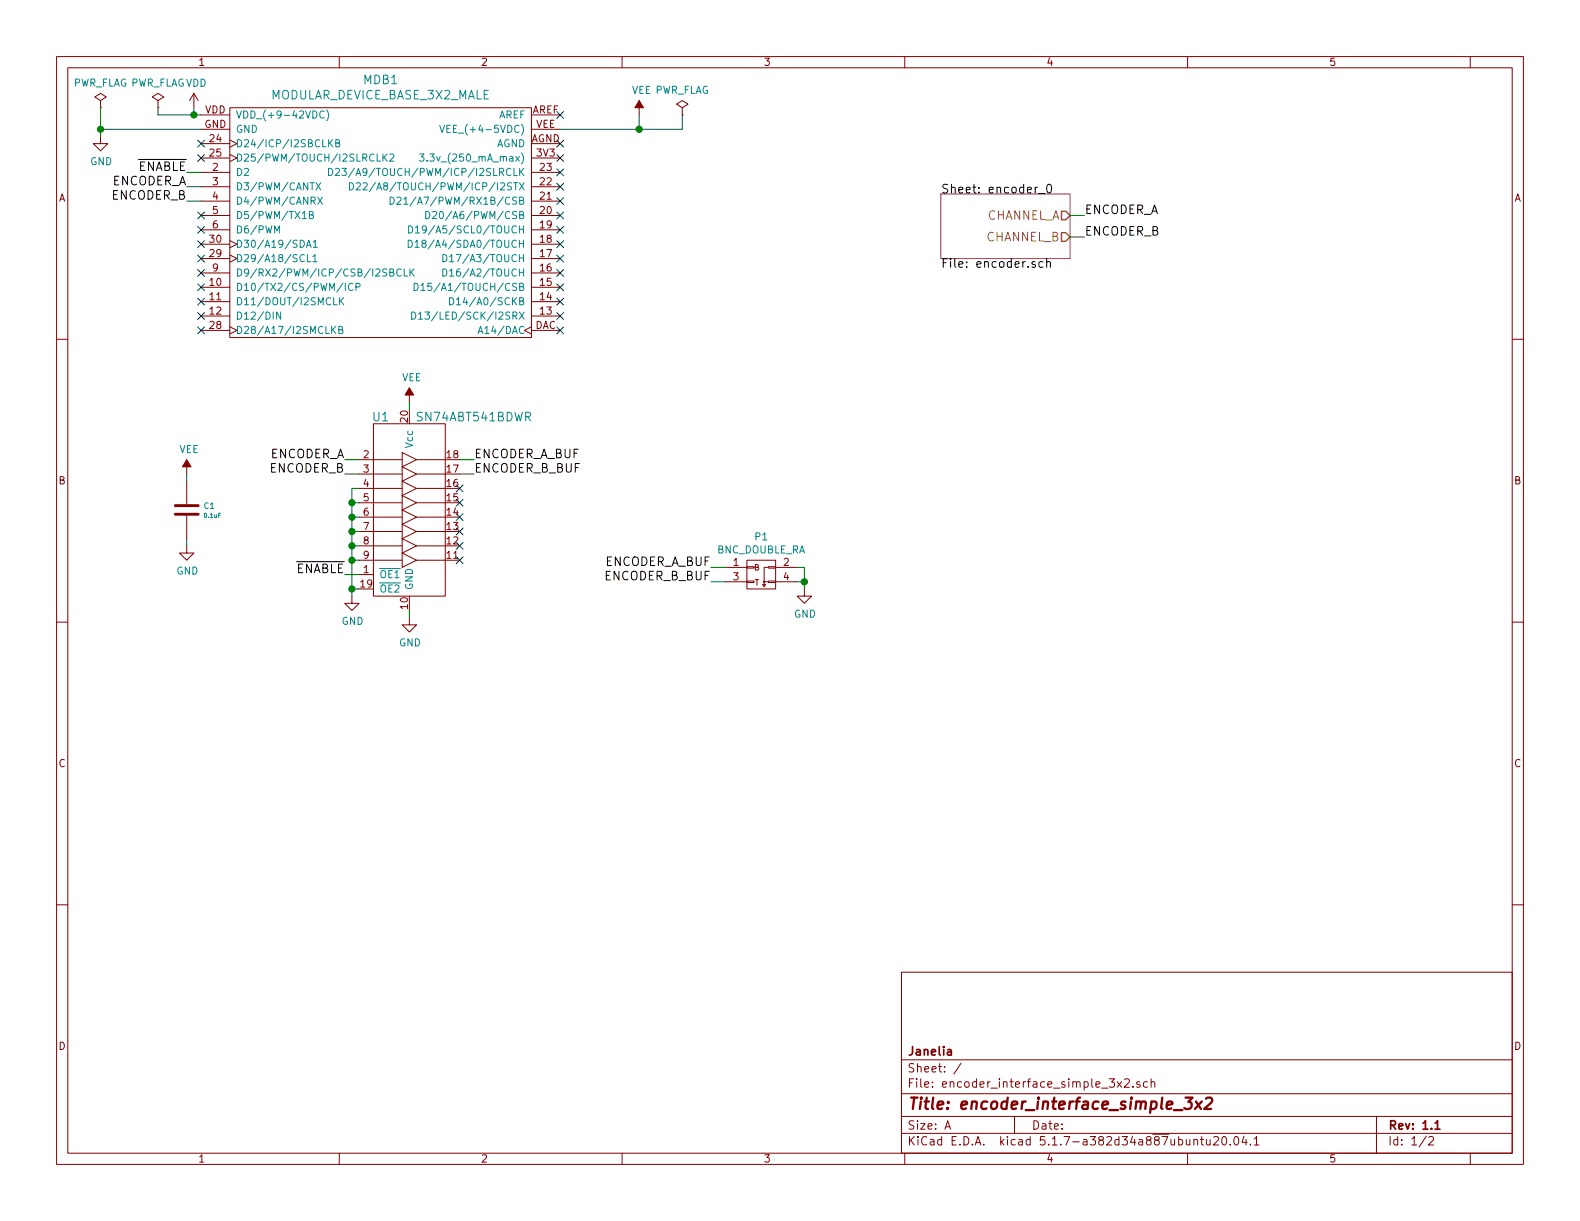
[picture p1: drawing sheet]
EESchema Schematic File Version 4
EELAYER 30 0
EELAYER END
$Descr A 11000 8500
encoding utf-8
Sheet 1 2
Title "encoder_interface_simple_3x2"
Date ""
Rev "1.1"
Comp "Janelia"
Comment1 ""
Comment2 ""
Comment3 ""
Comment4 ""
$EndDescr
$Comp
L encoder_interface_simple_3x2:MODULAR_DEVICE_BASE_3X2_MALE MDB1
U 1 1
P 2650 1550
F 0 "MDB1" H 2650 2547 60  0000 C CNN
F 1 "MODULAR_DEVICE_BASE_3X2_MALE" H 2650 2441 60  0000 C CNN
F 2 "encoder_interface_simple_3x2:MODULAR_DEVICE_BASE_3X2_MALE" H 600 1050 60  0001 C CNN
F 3 "" H 650 2750 60  0000 C CNN
F 4 "digikey" H 600 1150 60  0001 C CNN "Vendor"
F 5 "S1011E-16-ND" H 600 1250 60  0001 C CNN "PartNumber"
F 6 "16 Position Header Through Hole Male Pins" H 600 1350 60  0001 C CNN "Description"
F 7 "2" H 1900 1250 60  0001 C CNN "PartCount"
	1    2650 1550
	1    0    0    -1  
$EndComp
$Comp
L power:VDD #PWR01
U 1 1
P 1350 750
F 0 "#PWR01" H 100 -400 50  0001 C CNN
F 1 "VDD" H 1367 923 50  0000 C CNN
F 2 "" H 100 -250 50  0001 C CNN
F 3 "" H 100 -250 50  0001 C CNN
	1    1350 750 
	1    0    0    -1  
$EndComp
$Comp
L power:PWR_FLAG #FLG02
U 1 1
P 1100 750
F 0 "#FLG02" H -150 -175 50  0001 C CNN
F 1 "PWR_FLAG" H 1100 924 50  0000 C CNN
F 2 "" H -150 -250 50  0001 C CNN
F 3 "" H -150 -250 50  0001 C CNN
	1    1100 750 
	1    0    0    -1  
$EndComp
Wire Wire Line
	1100 750  1100 800 
Wire Wire Line
	1100 800  1350 800 
Wire Wire Line
	1350 750  1350 800 
Connection ~ 1350 800 
$Comp
L power:GND #PWR03
U 1 1
P 700 950
F 0 "#PWR03" H -500 -650 50  0001 C CNN
F 1 "GND" H 705 777 50  0000 C CNN
F 2 "" H -500 -400 50  0001 C CNN
F 3 "" H -500 -400 50  0001 C CNN
	1    700  950 
	1    0    0    -1  
$EndComp
$Comp
L power:PWR_FLAG #FLG01
U 1 1
P 700 750
F 0 "#FLG01" H -550 -175 50  0001 C CNN
F 1 "PWR_FLAG" H 700 924 50  0000 C CNN
F 2 "" H -550 -250 50  0001 C CNN
F 3 "" H -550 -250 50  0001 C CNN
	1    700  750 
	1    0    0    -1  
$EndComp
Wire Wire Line
	700  750  700  900 
Wire Wire Line
	700  900  1400 900 
Connection ~ 700  900 
NoConn ~ 1400 1000
NoConn ~ 1400 1100
NoConn ~ 1400 1700
NoConn ~ 1400 1800
NoConn ~ 1400 1900
NoConn ~ 1400 2000
NoConn ~ 1400 2100
NoConn ~ 1400 2200
NoConn ~ 1400 2300
NoConn ~ 3900 800 
NoConn ~ 3900 1000
NoConn ~ 3900 1100
NoConn ~ 3900 1600
NoConn ~ 3900 1700
NoConn ~ 3900 1800
NoConn ~ 3900 1900
NoConn ~ 3900 2000
NoConn ~ 3900 2100
NoConn ~ 3900 2200
NoConn ~ 3900 2300
$Comp
L power:VEE #PWR02
U 1 1
P 4450 800
F 0 "#PWR02" H 200 -50 50  0001 C CNN
F 1 "VEE" H 4467 973 50  0000 C CNN
F 2 "" H 200 100 50  0001 C CNN
F 3 "" H 200 100 50  0001 C CNN
	1    4450 800 
	1    0    0    -1  
$EndComp
$Comp
L power:PWR_FLAG #FLG03
U 1 1
P 4750 800
F 0 "#FLG03" H 3500 -125 50  0001 C CNN
F 1 "PWR_FLAG" H 4750 974 50  0000 C CNN
F 2 "" H 3500 -200 50  0001 C CNN
F 3 "" H 3500 -200 50  0001 C CNN
	1    4750 800 
	1    0    0    -1  
$EndComp
Wire Wire Line
	4750 900  4750 800 
Wire Wire Line
	3900 900  4450 900 
Wire Wire Line
	4450 800  4450 900 
Connection ~ 4450 900 
$Comp
L power:VEE #PWR05
U 1 1
P 1300 3300
F 0 "#PWR05" H -2950 2450 50  0001 C CNN
F 1 "VEE" H 1317 3473 50  0000 C CNN
F 2 "" H -2950 2600 50  0001 C CNN
F 3 "" H -2950 2600 50  0001 C CNN
	1    1300 3300
	1    0    0    -1  
$EndComp
$Comp
L power:GND #PWR06
U 1 1
P 1300 3800
F 0 "#PWR06" H 100 2200 50  0001 C CNN
F 1 "GND" H 1305 3627 50  0000 C CNN
F 2 "" H 100 2450 50  0001 C CNN
F 3 "" H 100 2450 50  0001 C CNN
	1    1300 3800
	1    0    0    -1  
$EndComp
Wire Wire Line
	1300 3350 1300 3300
Wire Wire Line
	1300 3800 1300 3750
$Comp
L power:VEE #PWR04
U 1 1
P 2850 2800
F 0 "#PWR04" H -1400 1950 50  0001 C CNN
F 1 "VEE" H 2867 2973 50  0000 C CNN
F 2 "" H -1400 2100 50  0001 C CNN
F 3 "" H -1400 2100 50  0001 C CNN
	1    2850 2800
	1    0    0    -1  
$EndComp
$Comp
L power:GND #PWR09
U 1 1
P 2850 4300
F 0 "#PWR09" H 1650 2700 50  0001 C CNN
F 1 "GND" H 2855 4127 50  0000 C CNN
F 2 "" H 1650 2950 50  0001 C CNN
F 3 "" H 1650 2950 50  0001 C CNN
	1    2850 4300
	1    0    0    -1  
$EndComp
Wire Wire Line
	2850 2800 2850 2850
Wire Wire Line
	2850 4250 2850 4300
$Comp
L power:GND #PWR08
U 1 1
P 2450 4150
F 0 "#PWR08" H 1250 2550 50  0001 C CNN
F 1 "GND" H 2455 3977 50  0000 C CNN
F 2 "" H 1250 2800 50  0001 C CNN
F 3 "" H 1250 2800 50  0001 C CNN
	1    2450 4150
	1    0    0    -1  
$EndComp
Wire Wire Line
	2450 4100 2500 4100
Wire Wire Line
	2450 3600 2450 3700
Wire Wire Line
	2500 4000 2400 4000
Wire Wire Line
	2500 3200 2400 3200
Wire Wire Line
	2500 3300 2400 3300
Text Label 2400 4000 2    60   ~ 0
~ENABLE
Wire Wire Line
	2500 3600 2450 3600
Connection ~ 2450 4100
Wire Wire Line
	2500 3900 2450 3900
Connection ~ 2450 3900
Wire Wire Line
	2500 3800 2450 3800
Connection ~ 2450 3800
Wire Wire Line
	2500 3700 2450 3700
Connection ~ 2450 3700
NoConn ~ 3200 3900
NoConn ~ 3200 3800
NoConn ~ 3200 3700
NoConn ~ 3200 3600
Wire Wire Line
	3200 3200 3300 3200
Wire Wire Line
	3200 3300 3300 3300
$Comp
L power:GND #PWR07
U 1 1
P 5600 4100
F 0 "#PWR07" H 4400 2500 50  0001 C CNN
F 1 "GND" H 5605 3927 50  0000 C CNN
F 2 "" H 4400 2750 50  0001 C CNN
F 3 "" H 4400 2750 50  0001 C CNN
	1    5600 4100
	1    0    0    -1  
$EndComp
Wire Wire Line
	5550 3950 5600 3950
Wire Wire Line
	5600 3950 5600 4050
Wire Wire Line
	5550 4050 5600 4050
Connection ~ 5600 4050
Wire Wire Line
	5050 3950 4950 3950
Wire Wire Line
	5050 4050 4950 4050
Wire Wire Line
	1400 1300 1300 1300
Wire Wire Line
	1400 1400 1300 1400
Text Label 1300 1300 2    60   ~ 0
ENCODER_A
Text Label 1300 1400 2    60   ~ 0
ENCODER_B
$Sheet
S 6550 1350 900  450 
U 58C073FC
F0 "encoder_0" 60
F1 "encoder.sch" 60
F2 "CHANNEL_A" O R 7450 1500 60 
F3 "CHANNEL_B" O R 7450 1650 60 
$EndSheet
Wire Wire Line
	7450 1500 7550 1500
Wire Wire Line
	1400 1200 1300 1200
Text Label 1300 1200 2    60   ~ 0
~ENABLE
Wire Wire Line
	7450 1650 7550 1650
Text Label 7550 1500 0    60   ~ 0
ENCODER_A
Text Label 7550 1650 0    60   ~ 0
ENCODER_B
NoConn ~ 1400 1600
NoConn ~ 1400 1500
Wire Wire Line
	1350 800  1400 800 
Wire Wire Line
	700  900  700  950 
Wire Wire Line
	4450 900  4750 900 
Wire Wire Line
	2450 4100 2450 4150
Wire Wire Line
	2450 3900 2450 4100
Wire Wire Line
	2450 3800 2450 3900
Wire Wire Line
	2450 3700 2450 3800
Wire Wire Line
	5600 4050 5600 4100
$Comp
L encoder_interface_simple_3x2:0.1uF C1
U 1 1
P 1300 3550
F 0 "C1" H 1415 3580 40  0000 L CNN
F 1 "0.1uF" H 1415 3512 30  0000 L CNN
F 2 "encoder_interface_simple_3x2:SM1210" H 1338 3400 30  0001 C CNN
F 3 "" H 1300 3550 60  0000 C CNN
F 4 "CAP CER 0.1UF 50V 10% X7R" H 1600 3950 60  0001 C CNN "Description"
F 5 "1210 (3225 Metric)" H 1300 3550 60  0001 C CNN "Package"
F 6 "KEMET" H 1300 3550 60  0001 C CNN "Manufacturer"
F 7 "C1210X104K1RAC7800" H 1300 3550 60  0001 C CNN "Manufacturer Part Number"
F 8 "Digi-Key" H 1300 3550 60  0001 C CNN "Vendor"
F 9 "399-13229-1-ND" H 1300 3550 60  0001 C CNN "Vendor Part Number"
	1    1300 3550
	1    0    0    -1  
$EndComp
$Comp
L encoder_interface_simple_3x2:BNC_DOUBLE_RA P1
U 1 1
P 5300 4000
F 0 "P1" H 5300 4265 50  0000 C CNN
F 1 "BNC_DOUBLE_RA" H 5300 4174 50  0000 C CNN
F 2 "encoder_interface_simple_3x2:BNC_DOUBLE" H 5300 2800 60  0001 C CNN
F 3 "" H 5300 2800 60  0000 C CNN
F 4 "Digi-Key" H 5400 4250 60  0001 C CNN "Vendor"
F 5 "ACX1655-ND" H 5500 4350 60  0001 C CNN "Vendor Part Number"
F 6 "CONN BNC JACK R/A 75 OHM PCB" H 5600 4450 60  0001 C CNN "Description"
F 7 "Amphenol RF" H 5300 4000 60  0001 C CNN "Manufacturer"
F 8 "112661" H 5300 4000 60  0001 C CNN "Manufacturer Part Number"
	1    5300 4000
	1    0    0    -1  
$EndComp
$Comp
L encoder_interface_simple_3x2:SN74ABT541BDWR U1
U 1 1
P 2850 3550
F 0 "U1" H 2650 4200 60  0000 C CNN
F 1 "SN74ABT541BDWR" H 3300 4200 60  0000 C CNN
F 2 "encoder_interface_simple_3x2:SOIC_20" H 2950 4100 60  0001 C CNN
F 3 "" H 2850 3550 60  0001 C CNN
F 4 "Buffer Non-Inverting 1 Element 8 Bit per Element Push-Pull Output" H 3150 2950 60  0001 C CNN "Description"
F 5 "20-SOIC" H 2850 3550 60  0001 C CNN "Package"
F 6 "Texas Instruments" H 2850 3550 60  0001 C CNN "Manufacturer"
F 7 "SN74ABT541BDWR" H 2850 3550 60  0001 C CNN "Manufacturer Part Number"
F 8 "Digi-Key" H 2850 3550 60  0001 C CNN "Vendor"
F 9 "296-14668-1-ND" H 2850 3550 60  0001 C CNN "Vendor Part Number"
	1    2850 3550
	1    0    0    -1  
$EndComp
NoConn ~ 3900 1500
NoConn ~ 3900 1400
NoConn ~ 3900 1300
NoConn ~ 3900 1200
NoConn ~ 3200 3500
NoConn ~ 3200 3400
Wire Wire Line
	2500 3400 2450 3400
Wire Wire Line
	2450 3400 2450 3500
Connection ~ 2450 3600
Wire Wire Line
	2500 3500 2450 3500
Connection ~ 2450 3500
Wire Wire Line
	2450 3500 2450 3600
Text Label 2400 3200 2    60   ~ 0
ENCODER_A
Text Label 2400 3300 2    60   ~ 0
ENCODER_B
Text Label 3300 3200 0    60   ~ 0
ENCODER_A_BUF
Text Label 3300 3300 0    60   ~ 0
ENCODER_B_BUF
Text Label 4950 3950 2    60   ~ 0
ENCODER_A_BUF
Text Label 4950 4050 2    60   ~ 0
ENCODER_B_BUF
$EndSCHEMATC
